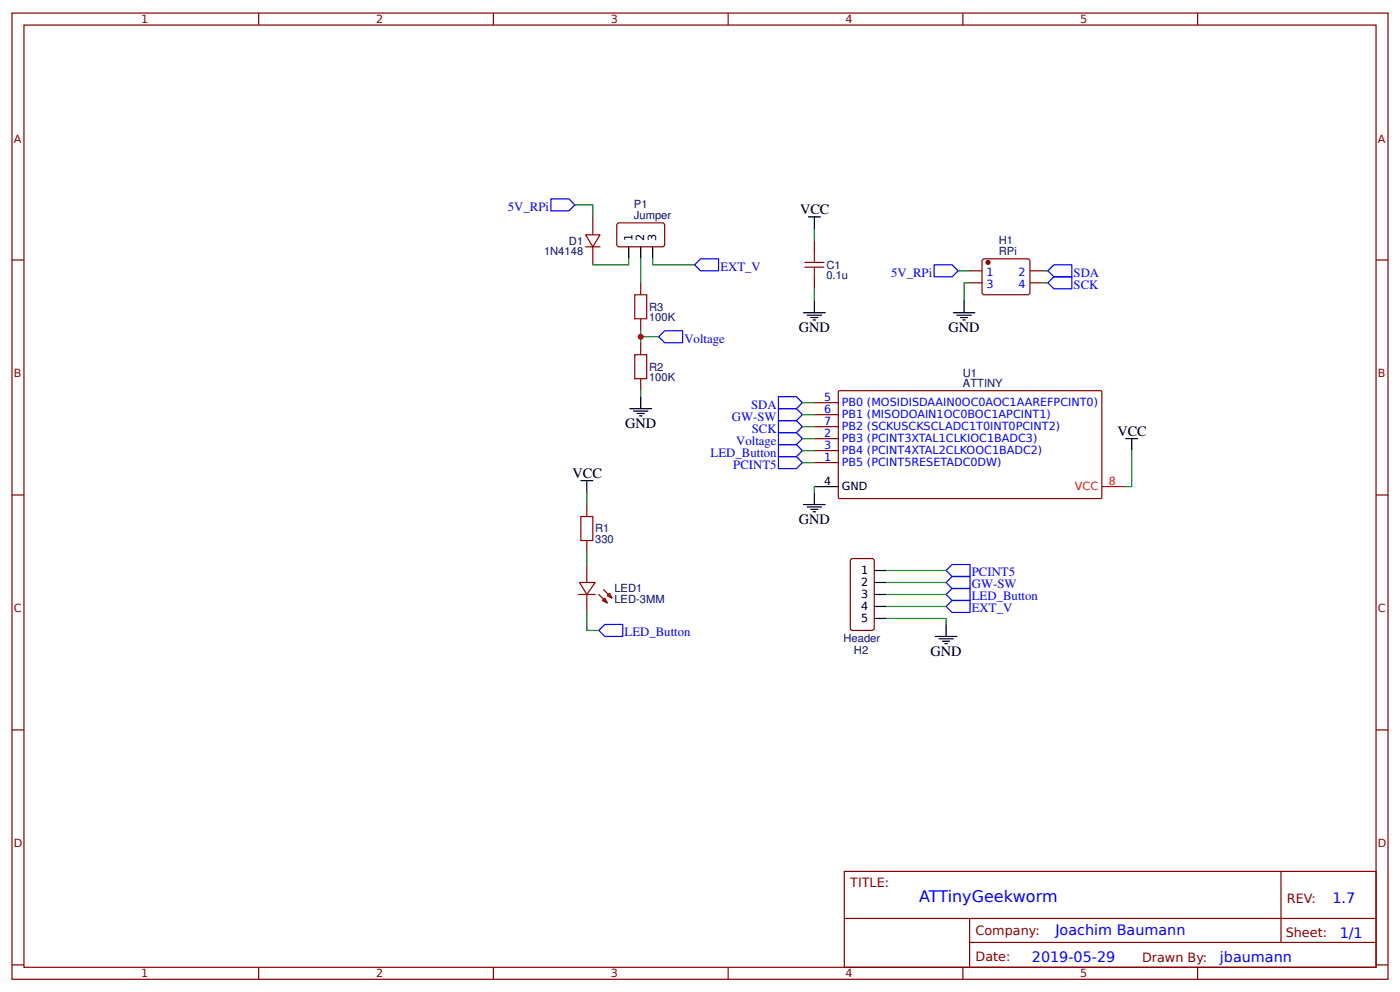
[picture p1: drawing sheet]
<svg xmlns="http://www.w3.org/2000/svg" width="309mm" height="219mm" viewBox="0 0 309 219" stroke-linecap="round" stroke-linejoin="round" font-family="sans-serif">
<g fill="none" stroke="#800" stroke-width=".26">
<path d="M2.6 2.9h304.1v213.2h-304.1zM5.3 5.5h298.7v208h-298.7zM57.1 2.9v2.6M109 2.9v2.6M160.9 2.9v2.6M212.7 2.9v2.6M264.6 2.9v2.6M2.6 57.4h2.7M129.4 51.8h3.2l-1.6 2.7zM129.4 54.5h3.2M131 47.9v3.9M131 54.5v3.9"/>
<path d="M136.5 49.3h10.1l.2 .4v4.5l-.5 .3-9.8-.1-.2-.5v-4.2zM179.9 53.2v2.6M214.3 59.8h2.7M217 57.4l.5-.3 9.8 .1 .2 .5v7.1l-.5 .3-9.8-.1-.2-.5zM227.5 59.8h2.7M304 57.4h2.7M141.6 62.4v2.7M141.6 70.4v2.6M141.6 75.6v2.7M179.9 61.1v2.6M214.3 62.4h2.7M227.5 62.4h2.7"/>
<path d="M141.6 83.6v2.6M179.9 96.8h5.3M179.9 99.5h5.3M179.9 88.9h5.3M179.9 91.5h5.3M179.9 94.2h5.3M185.2 86.4l.3-.2 57.8 .1 .1 .2v23.4l-.2 .1h-57.9l-.1-.2zM2.6 109.2h2.7M129.6 111.4v2.6M129.6 119.3v2.6M179.9 102.1h5.3M304 109.2h2.7"/>
<path d="M127.8 131.2h3.7M128.1 128.6h3.4l-1.9 2.6zM129.6 124.6v4M129.6 131.2v4M132.3 131.2l1.8 1.9M133.1 132.5l.5-.5 .5 1.1zM133.3 130.1l1.9 1.9M134.1 131.5l.6-.6 .5 1.1zM187.9 123.5l.5-.2h4.2l.5 .2v15.1l-.2 .5h-4.5l-.5-.2zM2.6 161.1h2.7M304 161.1h2.7M186.5 192.3h117.5v21.2h-117.5z"/>
<path d="M283 192.3v15.7M2.6 213h2.7M57.1 213.5v2.6M109 213.5v2.6M160.9 213.5v2.6M186.6 202.7h117.3M212.7 213.5v2.6M214.2 208h89.7M214.2 202.7v10.6M264.6 213.5v2.6M304 213h2.7"/>
</g>
<g fill="none" stroke="#000" stroke-width=".26">
<path d="M138.9 54.5v2.6M141.6 54.5v2.6M144.2 54.5v2.6M178.6 47.9h2.6M179.9 47.9v2.6M177.5 69h4.8M178.3 69.6h3.2M179.1 70.1h1.6M179.7 70.6h.5M179.9 66.4v2.6M210.6 69h4.8M211.4 69.6h3.2"/>
<path d="M212.2 70.1h1.6M212.7 70.6h.6M213 66.4v2.6M139.2 90.2h4.7M140 90.7h3.1M140.8 91.3h1.5M141.3 91.8h.5M141.6 87.6v2.6M248.7 96.8h2.7M250 96.8v2.7M128.3 106.1h2.7M129.6 106.1v2.6"/>
<path d="M177.5 111.4h4.8M178.3 111.9h3.2M179.1 112.4h1.6M179.7 113h.5M179.9 107.4h5.3M179.9 108.7v2.7M193.1 125.9h2.7M193.1 128.6h2.7M193.1 131.2h2.7M193.1 133.9h2.7M193.1 136.5h2.7M209 137.8v2.7"/>
<path d="M206.6 140.5h4.8M207.4 141h3.2M208.2 141.5h1.6M208.8 142.1h.5"/>
</g>
<path d="M243.4 107.4h5.3" fill="none" stroke="#f00" stroke-width=".26"/>
<circle cx="218.3" cy="57.9" r=".4" fill="#800" stroke="#800" stroke-width=".26"/>
<path d="M177.8 59h4.2M177.8 57.9h4.2M179.9 55.8v2.1M179.9 59v2.1M140.2 78.3h2.7v5.3h-2.7zM140.2 65.1h2.7v5.3h-2.7zM128.3 114h2.7v5.3h-2.7z" fill="none" stroke="#a00000" stroke-width=".26"/>
<g fill="none" stroke="#080" stroke-width=".26">
<path d="M127 45.2h4v2.7M138.9 57.1v1.3h-7.9M141.6 57.1v5.3M144.2 57.1v1.3h9.3M179.9 50.5v2.7M211.7 59.8h2.6M230.2 59.8h1.3M141.6 73v2.6M141.6 74.3h3.9M179.9 63.7v2.7M214.3 62.4h-1.3v4M230.2 62.4h1.3"/>
<path d="M141.6 86.2v1.4M177.3 99.5h2.6M177.3 88.9h2.6M177.3 94.2h2.6M177.3 96.8h2.6M177.3 91.5h2.6M250 99.5v7.9h-1.3M129.6 108.7v2.7M177.3 102.1h2.6M179.9 107.4v1.3M129.6 135.2v3.9h2.7M129.6 121.9v2.7"/>
<path d="M195.8 136.5h13.2v1.3M195.8 125.9h13.2M195.8 128.6h13.2M195.8 133.9h13.2M195.8 131.2h13.2"/>
</g>
<g fill="none" stroke="#00f" stroke-width=".26">
<path d="M121.7 43.9h4l1.3 1.3-1.3 1.3h-4zM153.5 58.4l1.3-1.3h3.9v2.7h-3.9zM206.4 58.4h3.9l1.4 1.4-1.4 1.3h-3.9zM232.8 58.4h4v2.7h-4l-1.3-1.3zM145.5 74.3l1.3-1.3h4v2.6h-4zM232.8 61.1h4v2.6h-4l-1.3-1.3zM172 90.2h3.9l1.4 1.3-1.4 1.3h-3.9zM172 98.1h3.9l1.4 1.4-1.4 1.3h-3.9zM172 92.8h3.9l1.4 1.4-1.4 1.3h-3.9zM172 87.6h3.9l1.4 1.3-1.4 1.3h-3.9zM172 95.5h3.9l1.4 1.3-1.4 1.3h-3.9zM172 100.8h3.9l1.4 1.3-1.4 1.3h-3.9z"/>
<path d="M133.6 137.8h4v2.7h-4l-1.3-1.4zM210.3 127.2h4v2.7h-4l-1.3-1.3zM210.3 124.6h4v2.6h-4l-1.3-1.3zM210.3 129.9h4v2.6h-4l-1.3-1.3zM210.3 132.5h4v2.7h-4l-1.3-1.3z"/>
</g>
<circle cx="141.6" cy="74.3" r=".66" fill="#c00"/>
<text font-size="3.5" fill="#00f" x="203.1" y="199.1">ATTinyGeekworm</text>
<g font-size="3.2">
<text x="176.7" y="47.3">VCC</text>
<text x="176.5" y="73.3">GND</text>
<text x="209.5" y="73.3">GND</text>
<text x="138.1" y="94.4">GND</text>
<text x="246.9" y="96.3">VCC</text>
<text x="126.5" y="105.5">VCC</text>
<text x="176.5" y="115.6">GND</text>
<text x="205.6" y="144.7">GND</text>
</g>
<g font-size="3.2" fill="#00f">
<text x="294.4" y="199.3">1.7</text>
<text x="233.2" y="206.4">Joachim Baumann</text>
<text x="296" y="207">1/1</text>
<text x="228" y="212.3">2019-05-29</text>
<text x="269.5" y="212.2">jbaumann</text>
</g>
<g font-size="2.8" fill="#00f">
<text x="112.2" y="46.5">5V_RPi</text>
<text x="159.1" y="59.8">EXT_V</text>
<text x="196.9" y="61.1">5V_RPi</text>
<text x="237.2" y="63.7">SCK</text>
<text x="237.2" y="61.1">SDA</text>
<text x="151.2" y="75.6">Voltage</text>
<text x="161.7" y="92.8">GW-SW</text>
<text x="165.9" y="90.2">SDA</text>
<text x="166.1" y="95.5">SCK</text>
<text x="157" y="100.8">LED_Button</text>
<text x="162.7" y="98.1">Voltage</text>
<text x="162" y="103.4">PCINT5</text>
<text x="214.7" y="129.9">GW-SW</text>
<text x="214.7" y="127.2">PCINT5</text>
<text x="214.7" y="132.5">LED_Button</text>
<text x="214.7" y="135.2">EXT_V</text>
<text x="138" y="140.5">LED_Button</text>
</g>
<g font-size="2.8" fill="#800">
<text x="187.9" y="195.8">TITLE:</text>
<text x="284.3" y="199.3">REV:</text>
<text x="215.5" y="206.4">Company:</text>
<text x="284.1" y="206.9">Sheet:</text>
<text x="215.5" y="212.2">Date:</text>
<text x="252.3" y="212.2">Drawn By:</text>
</g>
<g font-size="2.5" fill="#800">
<text x="31.2" y="5.1">1</text>
<text x="83.1" y="5.1">2</text>
<text x="134.9" y="5.1">3</text>
<text x="186.8" y="5.1">4</text>
<text x="238.7" y="5.1">5</text>
<text x="3" y="31.5">A</text>
<text x="304.4" y="31.5">A</text>
<text x="3" y="83.3">B</text>
<text x="304.4" y="83.3">B</text>
<text x="3" y="135.2">C</text>
<text x="304.4" y="135.2">C</text>
<text x="3" y="187">D</text>
<text x="304.4" y="187">D</text>
<text x="31.2" y="215.7">1</text>
<text x="83.1" y="215.7">2</text>
<text x="134.9" y="215.7">3</text>
<text x="186.8" y="215.7">4</text>
<text x="238.7" y="215.7">5</text>
</g>
<g font-size="2.5" fill="#000080">
<text x="140" y="46">P1</text>
<text x="125.7" y="54">D1</text>
<text x="140" y="48.4">Jumper</text>
<text x="220.7" y="53.9">H1</text>
<text x="120.2" y="56.4">1N4148</text>
<text x="182.6" y="59.3">C1</text>
<text x="220.7" y="56.3">RPi</text>
<text x="182.6" y="61.7">0.1u</text>
<text x="143.4" y="70.9">100K</text>
<text x="143.4" y="68.5">R3</text>
<text x="143.4" y="81.8">R2</text>
<text x="212.7" y="83.1">U1</text>
<text x="143.4" y="84.2">100K</text>
<text x="212.7" y="85.4">ATTINY</text>
<text x="131.5" y="119.9">330</text>
<text x="131.5" y="117.5">R1</text>
<text x="135.7" y="130.7">LED1</text>
<text x="135.7" y="133.1">LED-3MM</text>
<text x="186.4" y="141.8">Header</text>
<text x="188.7" y="144.4">H2</text>
</g>
<g font-size="2.5">
<text x="139.7" y="53.2" transform="rotate(-90 139.7 53.2)">1</text>
<text x="142.3" y="53.2" transform="rotate(-90 142.3 53.2)">2</text>
<text x="145" y="53.2" transform="rotate(-90 145 53.2)">3</text>
<text x="182" y="107.1">4</text>
<text x="186" y="108.2">GND</text>
<text x="190.3" y="126.7">1</text>
<text x="190.3" y="129.4">2</text>
<text x="190.3" y="132">3</text>
<text x="190.3" y="134.6">4</text>
<text x="190.3" y="137.3">5</text>
</g>
<g font-size="2.5" fill="#00f">
<text x="217.9" y="60.8">1</text>
<text x="217.9" y="63.5">3</text>
<text x="225" y="63.5">4</text>
<text x="225" y="60.8">2</text>
<text x="182" y="88.6">5</text>
<text x="186" y="89.7">PB0 (MOSIDISDAAIN0OC0AOC1AAREFPCINT0)</text>
<text x="182" y="91.3">6</text>
<text x="182" y="93.9">7</text>
<text x="186" y="92.3">PB1 (MISODOAIN1OC0BOC1APCINT1)</text>
<text x="186" y="95">PB2 (SCKUSCKSCLADC1T0INT0PCINT2)</text>
<text x="182" y="101.8">1</text>
<text x="182" y="96.5">2</text>
<text x="182" y="99.2">3</text>
<text x="186" y="97.6">PB3 (PCINT3XTAL1CLKIOC1BADC3)</text>
<text x="186" y="100.3">PB4 (PCINT4XTAL2CLKOOC1BADC2)</text>
<text x="186" y="102.9">PB5 (PCINT5RESETADC0DW)</text>
</g>
<g font-size="2.5" fill="#f00">
<text x="245" y="107.1">8</text>
<text x="237.5" y="108.2">VCC</text>
</g>
</svg>
